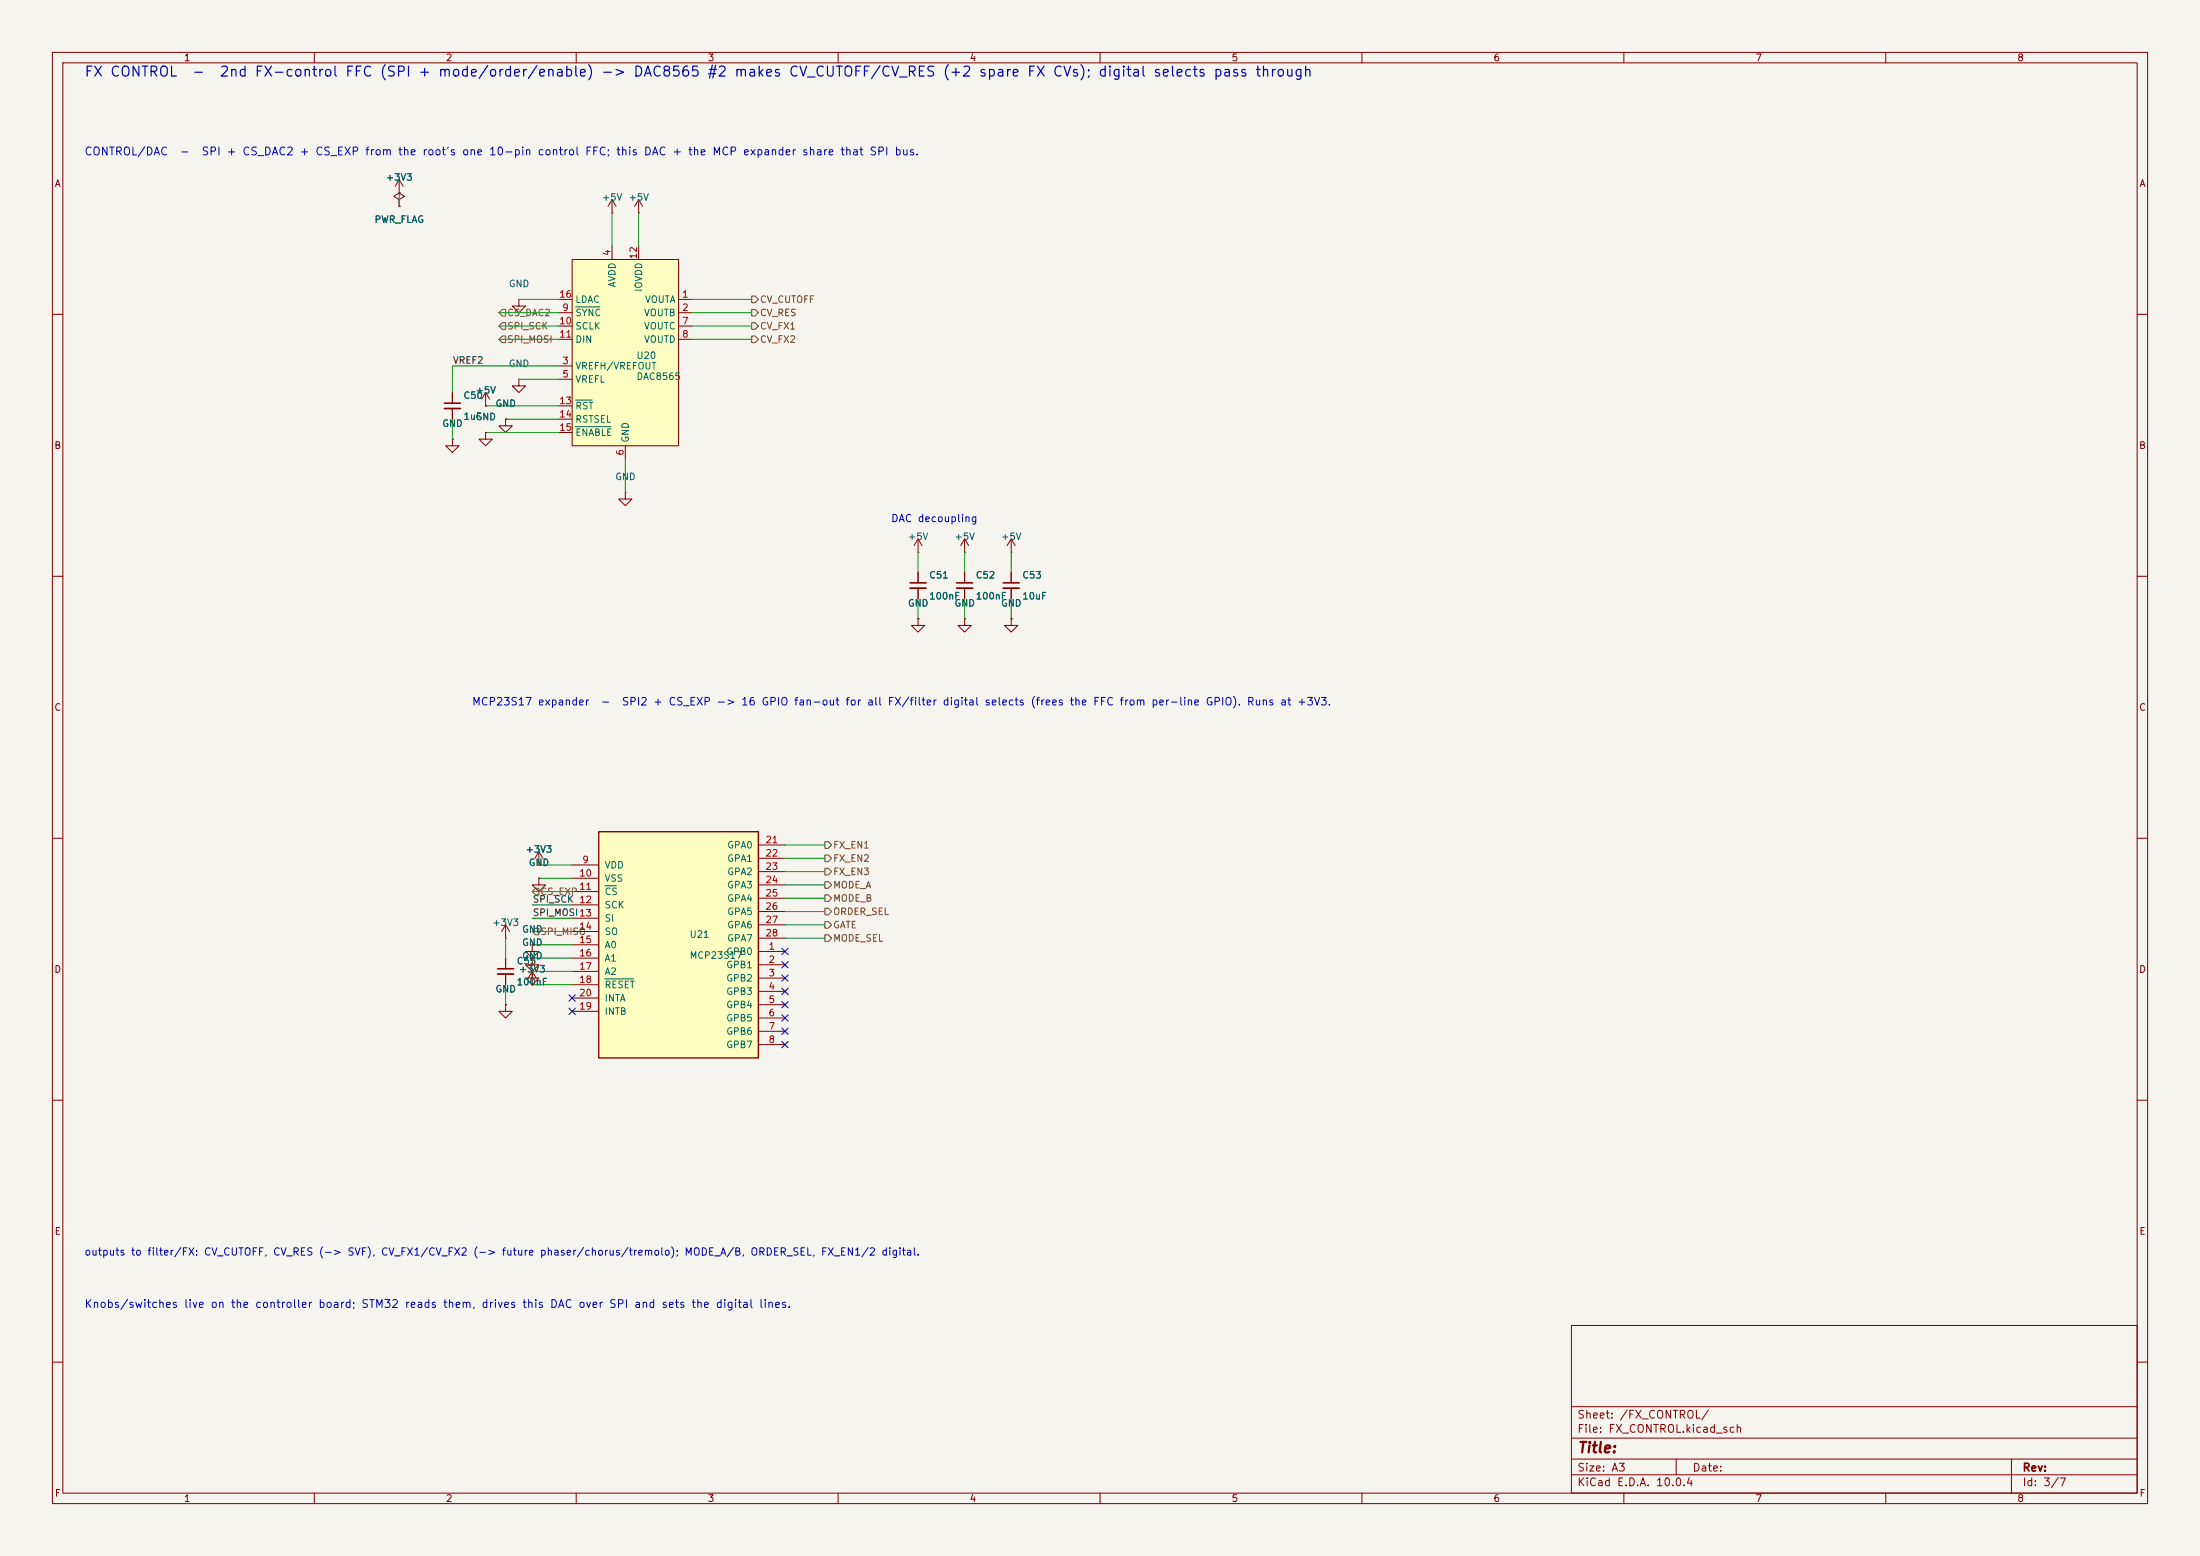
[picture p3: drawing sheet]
(kicad_sch
 (version 20260306) (generator "eeschema") (generator_version "10.0") (paper "A3")
 (lib_symbols
(symbol "Analog_DAC:DAC8565"
  (exclude_from_sim no)
  (in_bom yes)
  (on_board yes)
  (in_pos_files yes)
  (duplicate_pin_numbers_are_jumpers no)
  (property "Reference" "U" (at -8.89 21.59 0) (show_name no) (do_not_autoplace no) (effects (font (size 1.27 1.27))))
  (property "Value" "DAC8565" (at 10.16 21.59 0) (show_name no) (do_not_autoplace no) (effects (font (size 1.27 1.27))))
  (property "Footprint" "Package_SO:TSSOP-16_4.4x5mm_P0.65mm" (at -22.86 -17.78 0) (show_name no) (do_not_autoplace no) (hide yes) (effects (font (size 1.27 1.27))))
  (property "Datasheet" "https://www.ti.com/lit/ds/symlink/dac8165.pdf" (at -25.4 -17.78 0) (show_name no) (do_not_autoplace no) (hide yes) (effects (font (size 1.27 1.27))))
  (property "Description" "14-bit quad-channel voltage output DAC with 2.5V internal reference" (at 0 0 0) (show_name no) (do_not_autoplace no) (hide yes) (effects (font (size 1.27 1.27))))
  (symbol "DAC8565_0_0"
   (pin output line (at 12.7 12.7 180) (length 2.54) (name "VOUTA" (effects (font (size 1.27 1.27)))) (number "1" (effects (font (size 1.27 1.27)))))
   (pin output line (at 12.7 10.16 180) (length 2.54) (name "VOUTB" (effects (font (size 1.27 1.27)))) (number "2" (effects (font (size 1.27 1.27)))))
   (pin bidirectional line (at -12.7 0 0) (length 2.54) (name "VREFH/VREFOUT" (effects (font (size 1.27 1.27)))) (number "3" (effects (font (size 1.27 1.27)))))
   (pin power_in line (at -2.54 22.86 270) (length 2.54) (name "AVDD" (effects (font (size 1.27 1.27)))) (number "4" (effects (font (size 1.27 1.27)))))
   (pin input line (at -12.7 -2.54 0) (length 2.54) (name "VREFL" (effects (font (size 1.27 1.27)))) (number "5" (effects (font (size 1.27 1.27)))))
   (pin power_in line (at 0 -17.78 90) (length 2.54) (name "GND" (effects (font (size 1.27 1.27)))) (number "6" (effects (font (size 1.27 1.27)))))
   (pin output line (at 12.7 7.62 180) (length 2.54) (name "VOUTC" (effects (font (size 1.27 1.27)))) (number "7" (effects (font (size 1.27 1.27)))))
   (pin output line (at 12.7 5.08 180) (length 2.54) (name "VOUTD" (effects (font (size 1.27 1.27)))) (number "8" (effects (font (size 1.27 1.27)))))
   (pin input line (at -12.7 10.16 0) (length 2.54) (name "~{SYNC}" (effects (font (size 1.27 1.27)))) (number "9" (effects (font (size 1.27 1.27)))))
   (pin input line (at -12.7 7.62 0) (length 2.54) (name "SCLK" (effects (font (size 1.27 1.27)))) (number "10" (effects (font (size 1.27 1.27)))))
   (pin input line (at -12.7 5.08 0) (length 2.54) (name "DIN" (effects (font (size 1.27 1.27)))) (number "11" (effects (font (size 1.27 1.27)))))
   (pin power_in line (at 2.54 22.86 270) (length 2.54) (name "IOVDD" (effects (font (size 1.27 1.27)))) (number "12" (effects (font (size 1.27 1.27)))))
   (pin input line (at -12.7 -7.62 0) (length 2.54) (name "~{RST}" (effects (font (size 1.27 1.27)))) (number "13" (effects (font (size 1.27 1.27)))))
   (pin input line (at -12.7 -10.16 0) (length 2.54) (name "RSTSEL" (effects (font (size 1.27 1.27)))) (number "14" (effects (font (size 1.27 1.27)))))
   (pin input line (at -12.7 -12.7 0) (length 2.54) (name "~{ENABLE}" (effects (font (size 1.27 1.27)))) (number "15" (effects (font (size 1.27 1.27)))))
   (pin input line (at -12.7 12.7 0) (length 2.54) (name "LDAC" (effects (font (size 1.27 1.27)))) (number "16" (effects (font (size 1.27 1.27))))))
  (symbol "DAC8565_0_1"
   (rectangle (start -10.16 20.32) (end 10.16 -15.24) (stroke (width 0.1524) (type default)) (fill (type background))))
  (embedded_fonts no))
(symbol "power:GND"
   (power global)
   (pin_numbers (hide yes))
   (pin_names
    (offset 0) (hide yes)) (exclude_from_sim no) (in_bom yes) (on_board yes)
   (in_pos_files yes)
   (duplicate_pin_numbers_are_jumpers no)
   (property "Reference" "#PWR" (at 0 -6.35 0) (show_name no) (do_not_autoplace no) (hide yes) (effects (font (size 1.27 1.27))))
   (property "Value" "GND" (at 0 -3.81 0) (show_name no) (do_not_autoplace no) (effects (font (size 1.27 1.27))))
   (property "Footprint" "" (at 0 0 0) (show_name no) (do_not_autoplace no) (hide yes) (effects (font (size 1.27 1.27))))
   (property "Datasheet" "" (at 0 0 0) (show_name no) (do_not_autoplace no) (hide yes) (effects (font (size 1.27 1.27))))
   (property "Description" "Power symbol creates a global label with name \"GND\" , ground" (at 0 0 0) (show_name no) (do_not_autoplace no) (hide yes) (effects (font (size 1.27 1.27))))
   (symbol "GND_0_1"
    (polyline (pts (xy 0 0) (xy 0 -1.27) (xy 1.27 -1.27) (xy 0 -2.54) (xy -1.27 -1.27) (xy 0 -1.27)) (stroke (width 0) (type default)) (fill (type none))))
   (symbol "GND_1_1"
    (pin power_in line (at 0 0 270) (length 0) (name "" (effects (font (size 1.27 1.27)))) (number "1" (effects (font (size 1.27 1.27))))))
   (embedded_fonts no))
(symbol "power:+5V"
   (power global)
   (pin_numbers (hide yes))
   (pin_names
    (offset 0) (hide yes)) (exclude_from_sim no) (in_bom yes) (on_board yes)
   (in_pos_files yes)
   (duplicate_pin_numbers_are_jumpers no)
   (property "Reference" "#PWR" (at 0 -3.81 0) (show_name no) (do_not_autoplace no) (hide yes) (effects (font (size 1.27 1.27))))
   (property "Value" "+5V" (at 0 3.556 0) (show_name no) (do_not_autoplace no) (effects (font (size 1.27 1.27))))
   (property "Footprint" "" (at 0 0 0) (show_name no) (do_not_autoplace no) (hide yes) (effects (font (size 1.27 1.27))))
   (property "Datasheet" "" (at 0 0 0) (show_name no) (do_not_autoplace no) (hide yes) (effects (font (size 1.27 1.27))))
   (property "Description" "Power symbol creates a global label with name \"+5V\"" (at 0 0 0) (show_name no) (do_not_autoplace no) (hide yes) (effects (font (size 1.27 1.27))))
   (symbol "+5V_0_1"
    (polyline (pts (xy -0.762 1.27) (xy 0 2.54)) (stroke (width 0) (type default)) (fill (type none)))
    (polyline (pts (xy 0 2.54) (xy 0.762 1.27)) (stroke (width 0) (type default)) (fill (type none)))
    (polyline (pts (xy 0 0) (xy 0 2.54)) (stroke (width 0) (type default)) (fill (type none))))
   (symbol "+5V_1_1"
    (pin power_in line (at 0 0 90) (length 0) (name "" (effects (font (size 1.27 1.27)))) (number "1" (effects (font (size 1.27 1.27))))))
   (embedded_fonts no))
(symbol "Device:C_Small"
   (pin_numbers (hide yes))
   (pin_names
    (offset 0.254) (hide yes)) (exclude_from_sim no) (in_bom yes) (on_board yes)
   (in_pos_files yes)
   (duplicate_pin_numbers_are_jumpers no)
   (property "Reference" "C" (at 0.254 1.778 0) (show_name no) (do_not_autoplace no) (effects (font (size 1.27 1.27)) (justify left)))
   (property "Value" "C_Small" (at 0.254 -2.032 0) (show_name no) (do_not_autoplace no) (effects (font (size 1.27 1.27)) (justify left)))
   (property "Footprint" "" (at 0 0 0) (show_name no) (do_not_autoplace no) (hide yes) (effects (font (size 1.27 1.27))))
   (property "Datasheet" "" (at 0 0 0) (show_name no) (do_not_autoplace no) (hide yes) (effects (font (size 1.27 1.27))))
   (property "Description" "Unpolarized capacitor, small symbol" (at 0 0 0) (show_name no) (do_not_autoplace no) (hide yes) (effects (font (size 1.27 1.27))))
   (symbol "C_Small_0_1"
    (polyline (pts (xy -1.524 0.508) (xy 1.524 0.508)) (stroke (width 0.3048) (type default)) (fill (type none)))
    (polyline (pts (xy -1.524 -0.508) (xy 1.524 -0.508)) (stroke (width 0.3302) (type default)) (fill (type none))))
   (symbol "C_Small_1_1"
    (pin passive line (at 0 2.54 270) (length 2.032) (name "" (effects (font (size 1.27 1.27)))) (number "1" (effects (font (size 1.27 1.27)))))
    (pin passive line (at 0 -2.54 90) (length 2.032) (name "" (effects (font (size 1.27 1.27)))) (number "2" (effects (font (size 1.27 1.27))))))
   (embedded_fonts no))
(symbol "Custom:MCP23S17" (pin_names (offset 1.016)) (exclude_from_sim no) (in_bom yes) (on_board yes)
  (property "Reference" "U" (at -15.24 23.5 0) (effects (font (size 1.27 1.27)) (justify left)))
  (property "Value" "MCP23S17" (at -15.24 -24 0) (effects (font (size 1.27 1.27)) (justify left)))
  (property "Footprint" "" (at 0 0 0) (effects (font (size 1.27 1.27)) (hide yes)))
  (symbol "MCP23S17_0_1"
   (rectangle (start -15.24 21.59) (end 15.24 -21.59) (stroke (width 0.254) (type default)) (fill (type background))))
  (symbol "MCP23S17_1_1"
  (pin power_in line (at -20.32 15.24 0) (length 5.08) (name "VDD" (effects (font (size 1.27 1.27)))) (number "9" (effects (font (size 1.27 1.27)))))
  (pin power_in line (at -20.32 12.7 0) (length 5.08) (name "VSS" (effects (font (size 1.27 1.27)))) (number "10" (effects (font (size 1.27 1.27)))))
  (pin input line (at -20.32 10.16 0) (length 5.08) (name "~{CS}" (effects (font (size 1.27 1.27)))) (number "11" (effects (font (size 1.27 1.27)))))
  (pin input line (at -20.32 7.62 0) (length 5.08) (name "SCK" (effects (font (size 1.27 1.27)))) (number "12" (effects (font (size 1.27 1.27)))))
  (pin input line (at -20.32 5.08 0) (length 5.08) (name "SI" (effects (font (size 1.27 1.27)))) (number "13" (effects (font (size 1.27 1.27)))))
  (pin output line (at -20.32 2.54 0) (length 5.08) (name "SO" (effects (font (size 1.27 1.27)))) (number "14" (effects (font (size 1.27 1.27)))))
  (pin input line (at -20.32 0.0 0) (length 5.08) (name "A0" (effects (font (size 1.27 1.27)))) (number "15" (effects (font (size 1.27 1.27)))))
  (pin input line (at -20.32 -2.54 0) (length 5.08) (name "A1" (effects (font (size 1.27 1.27)))) (number "16" (effects (font (size 1.27 1.27)))))
  (pin input line (at -20.32 -5.08 0) (length 5.08) (name "A2" (effects (font (size 1.27 1.27)))) (number "17" (effects (font (size 1.27 1.27)))))
  (pin input line (at -20.32 -7.62 0) (length 5.08) (name "~{RESET}" (effects (font (size 1.27 1.27)))) (number "18" (effects (font (size 1.27 1.27)))))
  (pin output line (at -20.32 -10.16 0) (length 5.08) (name "INTA" (effects (font (size 1.27 1.27)))) (number "20" (effects (font (size 1.27 1.27)))))
  (pin output line (at -20.32 -12.7 0) (length 5.08) (name "INTB" (effects (font (size 1.27 1.27)))) (number "19" (effects (font (size 1.27 1.27)))))
  (pin bidirectional line (at 20.32 19.05 180) (length 5.08) (name "GPA0" (effects (font (size 1.27 1.27)))) (number "21" (effects (font (size 1.27 1.27)))))
  (pin bidirectional line (at 20.32 16.51 180) (length 5.08) (name "GPA1" (effects (font (size 1.27 1.27)))) (number "22" (effects (font (size 1.27 1.27)))))
  (pin bidirectional line (at 20.32 13.970000000000002 180) (length 5.08) (name "GPA2" (effects (font (size 1.27 1.27)))) (number "23" (effects (font (size 1.27 1.27)))))
  (pin bidirectional line (at 20.32 11.430000000000003 180) (length 5.08) (name "GPA3" (effects (font (size 1.27 1.27)))) (number "24" (effects (font (size 1.27 1.27)))))
  (pin bidirectional line (at 20.32 8.890000000000004 180) (length 5.08) (name "GPA4" (effects (font (size 1.27 1.27)))) (number "25" (effects (font (size 1.27 1.27)))))
  (pin bidirectional line (at 20.32 6.350000000000004 180) (length 5.08) (name "GPA5" (effects (font (size 1.27 1.27)))) (number "26" (effects (font (size 1.27 1.27)))))
  (pin bidirectional line (at 20.32 3.810000000000004 180) (length 5.08) (name "GPA6" (effects (font (size 1.27 1.27)))) (number "27" (effects (font (size 1.27 1.27)))))
  (pin bidirectional line (at 20.32 1.270000000000004 180) (length 5.08) (name "GPA7" (effects (font (size 1.27 1.27)))) (number "28" (effects (font (size 1.27 1.27)))))
  (pin bidirectional line (at 20.32 -1.269999999999996 180) (length 5.08) (name "GPB0" (effects (font (size 1.27 1.27)))) (number "1" (effects (font (size 1.27 1.27)))))
  (pin bidirectional line (at 20.32 -3.809999999999996 180) (length 5.08) (name "GPB1" (effects (font (size 1.27 1.27)))) (number "2" (effects (font (size 1.27 1.27)))))
  (pin bidirectional line (at 20.32 -6.349999999999996 180) (length 5.08) (name "GPB2" (effects (font (size 1.27 1.27)))) (number "3" (effects (font (size 1.27 1.27)))))
  (pin bidirectional line (at 20.32 -8.889999999999997 180) (length 5.08) (name "GPB3" (effects (font (size 1.27 1.27)))) (number "4" (effects (font (size 1.27 1.27)))))
  (pin bidirectional line (at 20.32 -11.429999999999996 180) (length 5.08) (name "GPB4" (effects (font (size 1.27 1.27)))) (number "5" (effects (font (size 1.27 1.27)))))
  (pin bidirectional line (at 20.32 -13.969999999999995 180) (length 5.08) (name "GPB5" (effects (font (size 1.27 1.27)))) (number "6" (effects (font (size 1.27 1.27)))))
  (pin bidirectional line (at 20.32 -16.509999999999994 180) (length 5.08) (name "GPB6" (effects (font (size 1.27 1.27)))) (number "7" (effects (font (size 1.27 1.27)))))
  (pin bidirectional line (at 20.32 -19.049999999999994 180) (length 5.08) (name "GPB7" (effects (font (size 1.27 1.27)))) (number "8" (effects (font (size 1.27 1.27)))))))
(symbol "power:+3V3"
   (power global)
   (pin_numbers (hide yes))
   (pin_names
    (offset 0) (hide yes)) (exclude_from_sim no) (in_bom yes) (on_board yes)
   (in_pos_files yes)
   (duplicate_pin_numbers_are_jumpers no)
   (property "Reference" "#PWR" (at 0 -3.81 0) (show_name no) (do_not_autoplace no) (hide yes) (effects (font (size 1.27 1.27))))
   (property "Value" "+3V3" (at 0 3.556 0) (show_name no) (do_not_autoplace no) (effects (font (size 1.27 1.27))))
   (property "Footprint" "" (at 0 0 0) (show_name no) (do_not_autoplace no) (hide yes) (effects (font (size 1.27 1.27))))
   (property "Datasheet" "" (at 0 0 0) (show_name no) (do_not_autoplace no) (hide yes) (effects (font (size 1.27 1.27))))
   (property "Description" "Power symbol creates a global label with name \"+3V3\"" (at 0 0 0) (show_name no) (do_not_autoplace no) (hide yes) (effects (font (size 1.27 1.27))))
   (symbol "+3V3_0_1"
    (polyline (pts (xy -0.762 1.27) (xy 0 2.54)) (stroke (width 0) (type default)) (fill (type none)))
    (polyline (pts (xy 0 2.54) (xy 0.762 1.27)) (stroke (width 0) (type default)) (fill (type none)))
    (polyline (pts (xy 0 0) (xy 0 2.54)) (stroke (width 0) (type default)) (fill (type none))))
   (symbol "+3V3_1_1"
    (pin power_in line (at 0 0 90) (length 0) (name "" (effects (font (size 1.27 1.27)))) (number "1" (effects (font (size 1.27 1.27))))))
   (embedded_fonts no))
(symbol "power:PWR_FLAG"
   (power global)
   (pin_numbers (hide yes))
   (pin_names
    (offset 0) (hide yes)) (exclude_from_sim no) (in_bom yes) (on_board yes)
   (in_pos_files yes)
   (duplicate_pin_numbers_are_jumpers no)
   (property "Reference" "#FLG" (at 0 1.905 0) (show_name no) (do_not_autoplace no) (hide yes) (effects (font (size 1.27 1.27))))
   (property "Value" "PWR_FLAG" (at 0 3.81 0) (show_name no) (do_not_autoplace no) (effects (font (size 1.27 1.27))))
   (property "Footprint" "" (at 0 0 0) (show_name no) (do_not_autoplace no) (hide yes) (effects (font (size 1.27 1.27))))
   (property "Datasheet" "" (at 0 0 0) (show_name no) (do_not_autoplace no) (hide yes) (effects (font (size 1.27 1.27))))
   (property "Description" "Special symbol for telling ERC where power comes from" (at 0 0 0) (show_name no) (do_not_autoplace no) (hide yes) (effects (font (size 1.27 1.27))))
   (symbol "PWR_FLAG_0_0"
    (pin power_out line (at 0 0 90) (length 0) (name "" (effects (font (size 1.27 1.27)))) (number "1" (effects (font (size 1.27 1.27))))))
   (symbol "PWR_FLAG_0_1"
    (polyline (pts (xy 0 0) (xy 0 1.27) (xy -1.016 1.905) (xy 0 2.54) (xy 1.016 1.905) (xy 0 1.27)) (stroke (width 0) (type default)) (fill (type none))))
   (embedded_fonts no)))
 (text "FX CONTROL  -  2nd FX-control FFC (SPI + mode/order/enable) -> DAC8565 #2 makes CV_CUTOFF/CV_RES (+2 spare FX CVs); digital selects pass through" (exclude_from_sim no) (at 16 15 0) (effects (font (size 1.9 1.9) ) (justify left bottom)))
 (text "Knobs/switches live on the controller board; STM32 reads them, drives this DAC over SPI and sets the digital lines." (exclude_from_sim no) (at 16 250 0) (effects (font (size 1.5 1.5) ) (justify left bottom)))
 (text "CONTROL/DAC  -  SPI + CS_DAC2 + CS_EXP from the root's one 10-pin control FFC; this DAC + the MCP expander share that SPI bus." (exclude_from_sim no) (at 16 30 0) (effects (font (size 1.5 1.5) ) (justify left bottom)))
 (symbol (lib_id "Analog_DAC:DAC8565") (at 119.38 69.85 0) (unit 1)
  (exclude_from_sim no) (in_bom yes) (on_board yes) (dnp no)
  (property "Reference" "U20" (at 121.38 67.85 0) (effects (font (size 1.27 1.27)) (justify left)))
  (property "Value" "DAC8565" (at 121.38 71.85 0) (effects (font (size 1.27 1.27)) (justify left)))
  (property "Footprint" "Package_SO:TSSOP-16_4.4x5mm_P0.65mm" (at 119.38 69.85 0) (effects (font (size 1.27 1.27)) (hide yes))))
 (wire (pts (xy 106.68 62.23) (xy 95.25 62.23)) (stroke (width 0) (type default)))
 (hierarchical_label "SPI_SCK" (shape input) (at 95.25 62.23 0) (effects (font (size 1.27 1.27)) (justify left)))
 (wire (pts (xy 106.68 64.77) (xy 95.25 64.77)) (stroke (width 0) (type default)))
 (hierarchical_label "SPI_MOSI" (shape input) (at 95.25 64.77 0) (effects (font (size 1.27 1.27)) (justify left)))
 (wire (pts (xy 106.68 59.69) (xy 95.25 59.69)) (stroke (width 0) (type default)))
 (hierarchical_label "CS_DAC2" (shape input) (at 95.25 59.69 0) (effects (font (size 1.27 1.27)) (justify left)))
 (wire (pts (xy 106.68 57.15) (xy 99.06 57.15)) (stroke (width 0) (type default)))
 (symbol (lib_id "power:GND") (at 99.06 57.15 0) (unit 1)
  (exclude_from_sim no) (in_bom yes) (on_board yes) (dnp no)
  (property "Reference" "#PWR401" (at 99.06 60.15 0) (effects (font (size 1.27 1.27)) (hide yes)))
  (property "Value" "GND" (at 99.06 54.15 0) (effects (font (size 1.27 1.27)))))
 (wire (pts (xy 106.68 77.47) (xy 92.71 77.47)) (stroke (width 0) (type default)))
 (symbol (lib_id "power:+5V") (at 92.71 77.47 0) (unit 1)
  (exclude_from_sim no) (in_bom yes) (on_board yes) (dnp no)
  (property "Reference" "#PWR402" (at 92.71 80.47 0) (effects (font (size 1.27 1.27)) (hide yes)))
  (property "Value" "+5V" (at 92.71 74.47 0) (effects (font (size 1.27 1.27)))))
 (wire (pts (xy 106.68 80.01) (xy 96.52 80.01)) (stroke (width 0) (type default)))
 (symbol (lib_id "power:GND") (at 96.52 80.01 0) (unit 1)
  (exclude_from_sim no) (in_bom yes) (on_board yes) (dnp no)
  (property "Reference" "#PWR403" (at 96.52 83.01 0) (effects (font (size 1.27 1.27)) (hide yes)))
  (property "Value" "GND" (at 96.52 77.01 0) (effects (font (size 1.27 1.27)))))
 (wire (pts (xy 106.68 82.55) (xy 92.71 82.55)) (stroke (width 0) (type default)))
 (symbol (lib_id "power:GND") (at 92.71 82.55 0) (unit 1)
  (exclude_from_sim no) (in_bom yes) (on_board yes) (dnp no)
  (property "Reference" "#PWR404" (at 92.71 85.55 0) (effects (font (size 1.27 1.27)) (hide yes)))
  (property "Value" "GND" (at 92.71 79.55 0) (effects (font (size 1.27 1.27)))))
 (wire (pts (xy 116.84 46.99) (xy 116.84 40.64)) (stroke (width 0) (type default)))
 (symbol (lib_id "power:+5V") (at 116.84 40.64 0) (unit 1)
  (exclude_from_sim no) (in_bom yes) (on_board yes) (dnp no)
  (property "Reference" "#PWR405" (at 116.84 43.64 0) (effects (font (size 1.27 1.27)) (hide yes)))
  (property "Value" "+5V" (at 116.84 37.64 0) (effects (font (size 1.27 1.27)))))
 (wire (pts (xy 121.92 46.99) (xy 121.92 40.64)) (stroke (width 0) (type default)))
 (symbol (lib_id "power:+5V") (at 121.92 40.64 0) (unit 1)
  (exclude_from_sim no) (in_bom yes) (on_board yes) (dnp no)
  (property "Reference" "#PWR406" (at 121.92 43.64 0) (effects (font (size 1.27 1.27)) (hide yes)))
  (property "Value" "+5V" (at 121.92 37.64 0) (effects (font (size 1.27 1.27)))))
 (wire (pts (xy 119.38 87.63) (xy 119.38 93.98)) (stroke (width 0) (type default)))
 (symbol (lib_id "power:GND") (at 119.38 93.98 0) (unit 1)
  (exclude_from_sim no) (in_bom yes) (on_board yes) (dnp no)
  (property "Reference" "#PWR407" (at 119.38 96.98 0) (effects (font (size 1.27 1.27)) (hide yes)))
  (property "Value" "GND" (at 119.38 90.98 0) (effects (font (size 1.27 1.27)))))
 (wire (pts (xy 106.68 69.85) (xy 86.36 69.85)) (stroke (width 0) (type default)))
 (symbol (lib_id "Device:C_Small") (at 86.36 77.47 0) (unit 1)
  (exclude_from_sim no) (in_bom yes) (on_board yes) (dnp no)
  (property "Reference" "C50" (at 88.36 75.47 0) (effects (font (size 1.27 1.27)) (justify left)))
  (property "Value" "1uF" (at 88.36 79.47 0) (effects (font (size 1.27 1.27)) (justify left)))
  (property "Footprint" "Capacitor_SMD:C_0402_1005Metric" (at 86.36 77.47 0) (effects (font (size 1.27 1.27)) (hide yes))))
 (wire (pts (xy 86.36 69.85) (xy 86.36 74.93)) (stroke (width 0) (type default)))
 (wire (pts (xy 86.36 80.01) (xy 86.36 83.82)) (stroke (width 0) (type default)))
 (symbol (lib_id "power:GND") (at 86.36 83.82 0) (unit 1)
  (exclude_from_sim no) (in_bom yes) (on_board yes) (dnp no)
  (property "Reference" "#PWR408" (at 86.36 86.82 0) (effects (font (size 1.27 1.27)) (hide yes)))
  (property "Value" "GND" (at 86.36 80.82 0) (effects (font (size 1.27 1.27)))))
 (label "VREF2" (at 86.36 69.85 0) (effects (font (size 1.27 1.27)) (justify left bottom)))
 (wire (pts (xy 106.68 72.39) (xy 99.06 72.39)) (stroke (width 0) (type default)))
 (symbol (lib_id "power:GND") (at 99.06 72.39 0) (unit 1)
  (exclude_from_sim no) (in_bom yes) (on_board yes) (dnp no)
  (property "Reference" "#PWR409" (at 99.06 75.39 0) (effects (font (size 1.27 1.27)) (hide yes)))
  (property "Value" "GND" (at 99.06 69.39 0) (effects (font (size 1.27 1.27)))))
 (wire (pts (xy 132.08 57.15) (xy 143.51 57.15)) (stroke (width 0) (type default)))
 (hierarchical_label "CV_CUTOFF" (shape output) (at 143.51 57.15 0) (effects (font (size 1.27 1.27)) (justify left)))
 (wire (pts (xy 132.08 59.69) (xy 143.51 59.69)) (stroke (width 0) (type default)))
 (hierarchical_label "CV_RES" (shape output) (at 143.51 59.69 0) (effects (font (size 1.27 1.27)) (justify left)))
 (wire (pts (xy 132.08 62.23) (xy 143.51 62.23)) (stroke (width 0) (type default)))
 (hierarchical_label "CV_FX1" (shape output) (at 143.51 62.23 0) (effects (font (size 1.27 1.27)) (justify left)))
 (wire (pts (xy 132.08 64.77) (xy 143.51 64.77)) (stroke (width 0) (type default)))
 (hierarchical_label "CV_FX2" (shape output) (at 143.51 64.77 0) (effects (font (size 1.27 1.27)) (justify left)))
 (text "outputs to filter/FX: CV_CUTOFF, CV_RES (-> SVF), CV_FX1/CV_FX2 (-> future phaser/chorus/tremolo); MODE_A/B, ORDER_SEL, FX_EN1/2 digital." (exclude_from_sim no) (at 16 240 0) (effects (font (size 1.4 1.4) ) (justify left bottom)))
 (text "DAC decoupling" (exclude_from_sim no) (at 170 100 0) (effects (font (size 1.4 1.4) ) (justify left bottom)))
 (symbol (lib_id "Device:C_Small") (at 175.26 111.76 0) (unit 1)
  (exclude_from_sim no) (in_bom yes) (on_board yes) (dnp no)
  (property "Reference" "C51" (at 177.26 109.76 0) (effects (font (size 1.27 1.27)) (justify left)))
  (property "Value" "100nF" (at 177.26 113.76 0) (effects (font (size 1.27 1.27)) (justify left)))
  (property "Footprint" "Capacitor_SMD:C_0402_1005Metric" (at 175.26 111.76 0) (effects (font (size 1.27 1.27)) (hide yes))))
 (symbol (lib_id "power:+5V") (at 175.26 105.41 0) (unit 1)
  (exclude_from_sim no) (in_bom yes) (on_board yes) (dnp no)
  (property "Reference" "#PWR410" (at 175.26 108.41 0) (effects (font (size 1.27 1.27)) (hide yes)))
  (property "Value" "+5V" (at 175.26 102.41 0) (effects (font (size 1.27 1.27)))))
 (wire (pts (xy 175.26 109.22) (xy 175.26 105.41)) (stroke (width 0) (type default)))
 (symbol (lib_id "power:GND") (at 175.26 118.11 0) (unit 1)
  (exclude_from_sim no) (in_bom yes) (on_board yes) (dnp no)
  (property "Reference" "#PWR411" (at 175.26 121.11 0) (effects (font (size 1.27 1.27)) (hide yes)))
  (property "Value" "GND" (at 175.26 115.11 0) (effects (font (size 1.27 1.27)))))
 (wire (pts (xy 175.26 114.3) (xy 175.26 118.11)) (stroke (width 0) (type default)))
 (symbol (lib_id "Device:C_Small") (at 184.15 111.76 0) (unit 1)
  (exclude_from_sim no) (in_bom yes) (on_board yes) (dnp no)
  (property "Reference" "C52" (at 186.15 109.76 0) (effects (font (size 1.27 1.27)) (justify left)))
  (property "Value" "100nF" (at 186.15 113.76 0) (effects (font (size 1.27 1.27)) (justify left)))
  (property "Footprint" "Capacitor_SMD:C_0402_1005Metric" (at 184.15 111.76 0) (effects (font (size 1.27 1.27)) (hide yes))))
 (symbol (lib_id "power:+5V") (at 184.15 105.41 0) (unit 1)
  (exclude_from_sim no) (in_bom yes) (on_board yes) (dnp no)
  (property "Reference" "#PWR412" (at 184.15 108.41 0) (effects (font (size 1.27 1.27)) (hide yes)))
  (property "Value" "+5V" (at 184.15 102.41 0) (effects (font (size 1.27 1.27)))))
 (wire (pts (xy 184.15 109.22) (xy 184.15 105.41)) (stroke (width 0) (type default)))
 (symbol (lib_id "power:GND") (at 184.15 118.11 0) (unit 1)
  (exclude_from_sim no) (in_bom yes) (on_board yes) (dnp no)
  (property "Reference" "#PWR413" (at 184.15 121.11 0) (effects (font (size 1.27 1.27)) (hide yes)))
  (property "Value" "GND" (at 184.15 115.11 0) (effects (font (size 1.27 1.27)))))
 (wire (pts (xy 184.15 114.3) (xy 184.15 118.11)) (stroke (width 0) (type default)))
 (symbol (lib_id "Device:C_Small") (at 193.04 111.76 0) (unit 1)
  (exclude_from_sim no) (in_bom yes) (on_board yes) (dnp no)
  (property "Reference" "C53" (at 195.04 109.76 0) (effects (font (size 1.27 1.27)) (justify left)))
  (property "Value" "10uF" (at 195.04 113.76 0) (effects (font (size 1.27 1.27)) (justify left)))
  (property "Footprint" "Capacitor_SMD:C_0805_2012Metric" (at 193.04 111.76 0) (effects (font (size 1.27 1.27)) (hide yes))))
 (symbol (lib_id "power:+5V") (at 193.04 105.41 0) (unit 1)
  (exclude_from_sim no) (in_bom yes) (on_board yes) (dnp no)
  (property "Reference" "#PWR414" (at 193.04 108.41 0) (effects (font (size 1.27 1.27)) (hide yes)))
  (property "Value" "+5V" (at 193.04 102.41 0) (effects (font (size 1.27 1.27)))))
 (wire (pts (xy 193.04 109.22) (xy 193.04 105.41)) (stroke (width 0) (type default)))
 (symbol (lib_id "power:GND") (at 193.04 118.11 0) (unit 1)
  (exclude_from_sim no) (in_bom yes) (on_board yes) (dnp no)
  (property "Reference" "#PWR415" (at 193.04 121.11 0) (effects (font (size 1.27 1.27)) (hide yes)))
  (property "Value" "GND" (at 193.04 115.11 0) (effects (font (size 1.27 1.27)))))
 (wire (pts (xy 193.04 114.3) (xy 193.04 118.11)) (stroke (width 0) (type default)))
 (text "MCP23S17 expander  -  SPI2 + CS_EXP -> 16 GPIO fan-out for all FX/filter digital selects (frees the FFC from per-line GPIO). Runs at +3V3." (exclude_from_sim no) (at 90 135 0) (effects (font (size 1.45 1.45) ) (justify left bottom)))
 (symbol (lib_id "Custom:MCP23S17") (at 129.54 180.34 0) (unit 1)
  (exclude_from_sim no) (in_bom yes) (on_board yes) (dnp no)
  (property "Reference" "U21" (at 131.54 178.34 0) (effects (font (size 1.27 1.27)) (justify left)))
  (property "Value" "MCP23S17" (at 131.54 182.34 0) (effects (font (size 1.27 1.27)) (justify left)))
  (property "Footprint" "Package_SO:SOIC-28W_7.5x17.9mm_P1.27mm" (at 129.54 180.34 0) (effects (font (size 1.27 1.27)) (hide yes))))
 (wire (pts (xy 109.22 165.1) (xy 102.87 165.1)) (stroke (width 0) (type default)))
 (symbol (lib_id "power:+3V3") (at 102.87 165.1 0) (unit 1)
  (exclude_from_sim no) (in_bom yes) (on_board yes) (dnp no)
  (property "Reference" "#PWR416" (at 102.87 168.1 0) (effects (font (size 1.27 1.27)) (hide yes)))
  (property "Value" "+3V3" (at 102.87 162.1 0) (effects (font (size 1.27 1.27)))))
 (wire (pts (xy 109.22 167.64) (xy 102.87 167.64)) (stroke (width 0) (type default)))
 (symbol (lib_id "power:GND") (at 102.87 167.64 0) (unit 1)
  (exclude_from_sim no) (in_bom yes) (on_board yes) (dnp no)
  (property "Reference" "#PWR417" (at 102.87 170.64 0) (effects (font (size 1.27 1.27)) (hide yes)))
  (property "Value" "GND" (at 102.87 164.64 0) (effects (font (size 1.27 1.27)))))
 (wire (pts (xy 109.22 170.18) (xy 101.6 170.18)) (stroke (width 0) (type default)))
 (hierarchical_label "CS_EXP" (shape input) (at 101.6 170.18 0) (effects (font (size 1.27 1.27)) (justify left)))
 (wire (pts (xy 109.22 172.72) (xy 101.6 172.72)) (stroke (width 0) (type default)))
 (label "SPI_SCK" (at 101.6 172.72 0) (effects (font (size 1.27 1.27)) (justify left bottom)))
 (wire (pts (xy 109.22 175.26) (xy 101.6 175.26)) (stroke (width 0) (type default)))
 (label "SPI_MOSI" (at 101.6 175.26 0) (effects (font (size 1.27 1.27)) (justify left bottom)))
 (wire (pts (xy 109.22 177.8) (xy 101.6 177.8)) (stroke (width 0) (type default)))
 (hierarchical_label "SPI_MISO" (shape input) (at 101.6 177.8 0) (effects (font (size 1.27 1.27)) (justify left)))
 (wire (pts (xy 109.22 187.96) (xy 101.6 187.96)) (stroke (width 0) (type default)))
 (symbol (lib_id "power:+3V3") (at 101.6 187.96 0) (unit 1)
  (exclude_from_sim no) (in_bom yes) (on_board yes) (dnp no)
  (property "Reference" "#PWR418" (at 101.6 190.96 0) (effects (font (size 1.27 1.27)) (hide yes)))
  (property "Value" "+3V3" (at 101.6 184.96 0) (effects (font (size 1.27 1.27)))))
 (wire (pts (xy 109.22 180.34) (xy 101.6 180.34)) (stroke (width 0) (type default)))
 (symbol (lib_id "power:GND") (at 101.6 180.34 0) (unit 1)
  (exclude_from_sim no) (in_bom yes) (on_board yes) (dnp no)
  (property "Reference" "#PWR419" (at 101.6 183.34 0) (effects (font (size 1.27 1.27)) (hide yes)))
  (property "Value" "GND" (at 101.6 177.34 0) (effects (font (size 1.27 1.27)))))
 (wire (pts (xy 109.22 182.88) (xy 101.6 182.88)) (stroke (width 0) (type default)))
 (symbol (lib_id "power:GND") (at 101.6 182.88 0) (unit 1)
  (exclude_from_sim no) (in_bom yes) (on_board yes) (dnp no)
  (property "Reference" "#PWR420" (at 101.6 185.88 0) (effects (font (size 1.27 1.27)) (hide yes)))
  (property "Value" "GND" (at 101.6 179.88 0) (effects (font (size 1.27 1.27)))))
 (wire (pts (xy 109.22 185.42) (xy 101.6 185.42)) (stroke (width 0) (type default)))
 (symbol (lib_id "power:GND") (at 101.6 185.42 0) (unit 1)
  (exclude_from_sim no) (in_bom yes) (on_board yes) (dnp no)
  (property "Reference" "#PWR421" (at 101.6 188.42 0) (effects (font (size 1.27 1.27)) (hide yes)))
  (property "Value" "GND" (at 101.6 182.42 0) (effects (font (size 1.27 1.27)))))
 (no_connect (at 109.22 190.5))
 (no_connect (at 109.22 193.04))
 (wire (pts (xy 149.86 161.29) (xy 157.48 161.29)) (stroke (width 0) (type default)))
 (hierarchical_label "FX_EN1" (shape output) (at 157.48 161.29 0) (effects (font (size 1.27 1.27)) (justify left)))
 (wire (pts (xy 149.86 163.83) (xy 157.48 163.83)) (stroke (width 0) (type default)))
 (hierarchical_label "FX_EN2" (shape output) (at 157.48 163.83 0) (effects (font (size 1.27 1.27)) (justify left)))
 (wire (pts (xy 149.86 166.37) (xy 157.48 166.37)) (stroke (width 0) (type default)))
 (hierarchical_label "FX_EN3" (shape output) (at 157.48 166.37 0) (effects (font (size 1.27 1.27)) (justify left)))
 (wire (pts (xy 149.86 168.91) (xy 157.48 168.91)) (stroke (width 0) (type default)))
 (hierarchical_label "MODE_A" (shape output) (at 157.48 168.91 0) (effects (font (size 1.27 1.27)) (justify left)))
 (wire (pts (xy 149.86 171.45) (xy 157.48 171.45)) (stroke (width 0) (type default)))
 (hierarchical_label "MODE_B" (shape output) (at 157.48 171.45 0) (effects (font (size 1.27 1.27)) (justify left)))
 (wire (pts (xy 149.86 173.99) (xy 157.48 173.99)) (stroke (width 0) (type default)))
 (hierarchical_label "ORDER_SEL" (shape output) (at 157.48 173.99 0) (effects (font (size 1.27 1.27)) (justify left)))
 (wire (pts (xy 149.86 176.53) (xy 157.48 176.53)) (stroke (width 0) (type default)))
 (hierarchical_label "GATE" (shape output) (at 157.48 176.53 0) (effects (font (size 1.27 1.27)) (justify left)))
 (wire (pts (xy 149.86 179.07) (xy 157.48 179.07)) (stroke (width 0) (type default)))
 (hierarchical_label "MODE_SEL" (shape output) (at 157.48 179.07 0) (effects (font (size 1.27 1.27)) (justify left)))
 (no_connect (at 149.86 181.61))
 (no_connect (at 149.86 184.15))
 (no_connect (at 149.86 186.69))
 (no_connect (at 149.86 189.23))
 (no_connect (at 149.86 191.77))
 (no_connect (at 149.86 194.31))
 (no_connect (at 149.86 196.85))
 (no_connect (at 149.86 199.39))
 (symbol (lib_id "Device:C_Small") (at 96.52 185.42 0) (unit 1)
  (exclude_from_sim no) (in_bom yes) (on_board yes) (dnp no)
  (property "Reference" "C55" (at 98.52 183.42 0) (effects (font (size 1.27 1.27)) (justify left)))
  (property "Value" "100nF" (at 98.52 187.42 0) (effects (font (size 1.27 1.27)) (justify left)))
  (property "Footprint" "Capacitor_SMD:C_0402_1005Metric" (at 96.52 185.42 0) (effects (font (size 1.27 1.27)) (hide yes))))
 (symbol (lib_id "power:+3V3") (at 96.52 179.07 0) (unit 1)
  (exclude_from_sim no) (in_bom yes) (on_board yes) (dnp no)
  (property "Reference" "#PWR422" (at 96.52 182.07 0) (effects (font (size 1.27 1.27)) (hide yes)))
  (property "Value" "+3V3" (at 96.52 176.07 0) (effects (font (size 1.27 1.27)))))
 (wire (pts (xy 96.52 182.88) (xy 96.52 179.07)) (stroke (width 0) (type default)))
 (symbol (lib_id "power:GND") (at 96.52 191.77 0) (unit 1)
  (exclude_from_sim no) (in_bom yes) (on_board yes) (dnp no)
  (property "Reference" "#PWR423" (at 96.52 194.77 0) (effects (font (size 1.27 1.27)) (hide yes)))
  (property "Value" "GND" (at 96.52 188.77 0) (effects (font (size 1.27 1.27)))))
 (wire (pts (xy 96.52 187.96) (xy 96.52 191.77)) (stroke (width 0) (type default)))
 (symbol (lib_id "power:PWR_FLAG") (at 76.2 39.37 0) (unit 1)
  (exclude_from_sim no) (in_bom yes) (on_board yes) (dnp no)
  (property "Reference" "#FLG424" (at 76.2 36.37 0) (effects (font (size 1.27 1.27)) (hide yes)))
  (property "Value" "PWR_FLAG" (at 76.2 41.87 0) (effects (font (size 1.27 1.27)))))
 (wire (pts (xy 76.2 39.37) (xy 76.2 36.83)) (stroke (width 0) (type default)))
 (symbol (lib_id "power:+3V3") (at 76.2 36.83 0) (unit 1)
  (exclude_from_sim no) (in_bom yes) (on_board yes) (dnp no)
  (property "Reference" "#PWR425" (at 76.2 39.83 0) (effects (font (size 1.27 1.27)) (hide yes)))
  (property "Value" "+3V3" (at 76.2 33.83 0) (effects (font (size 1.27 1.27)))))
 (embedded_fonts no))
